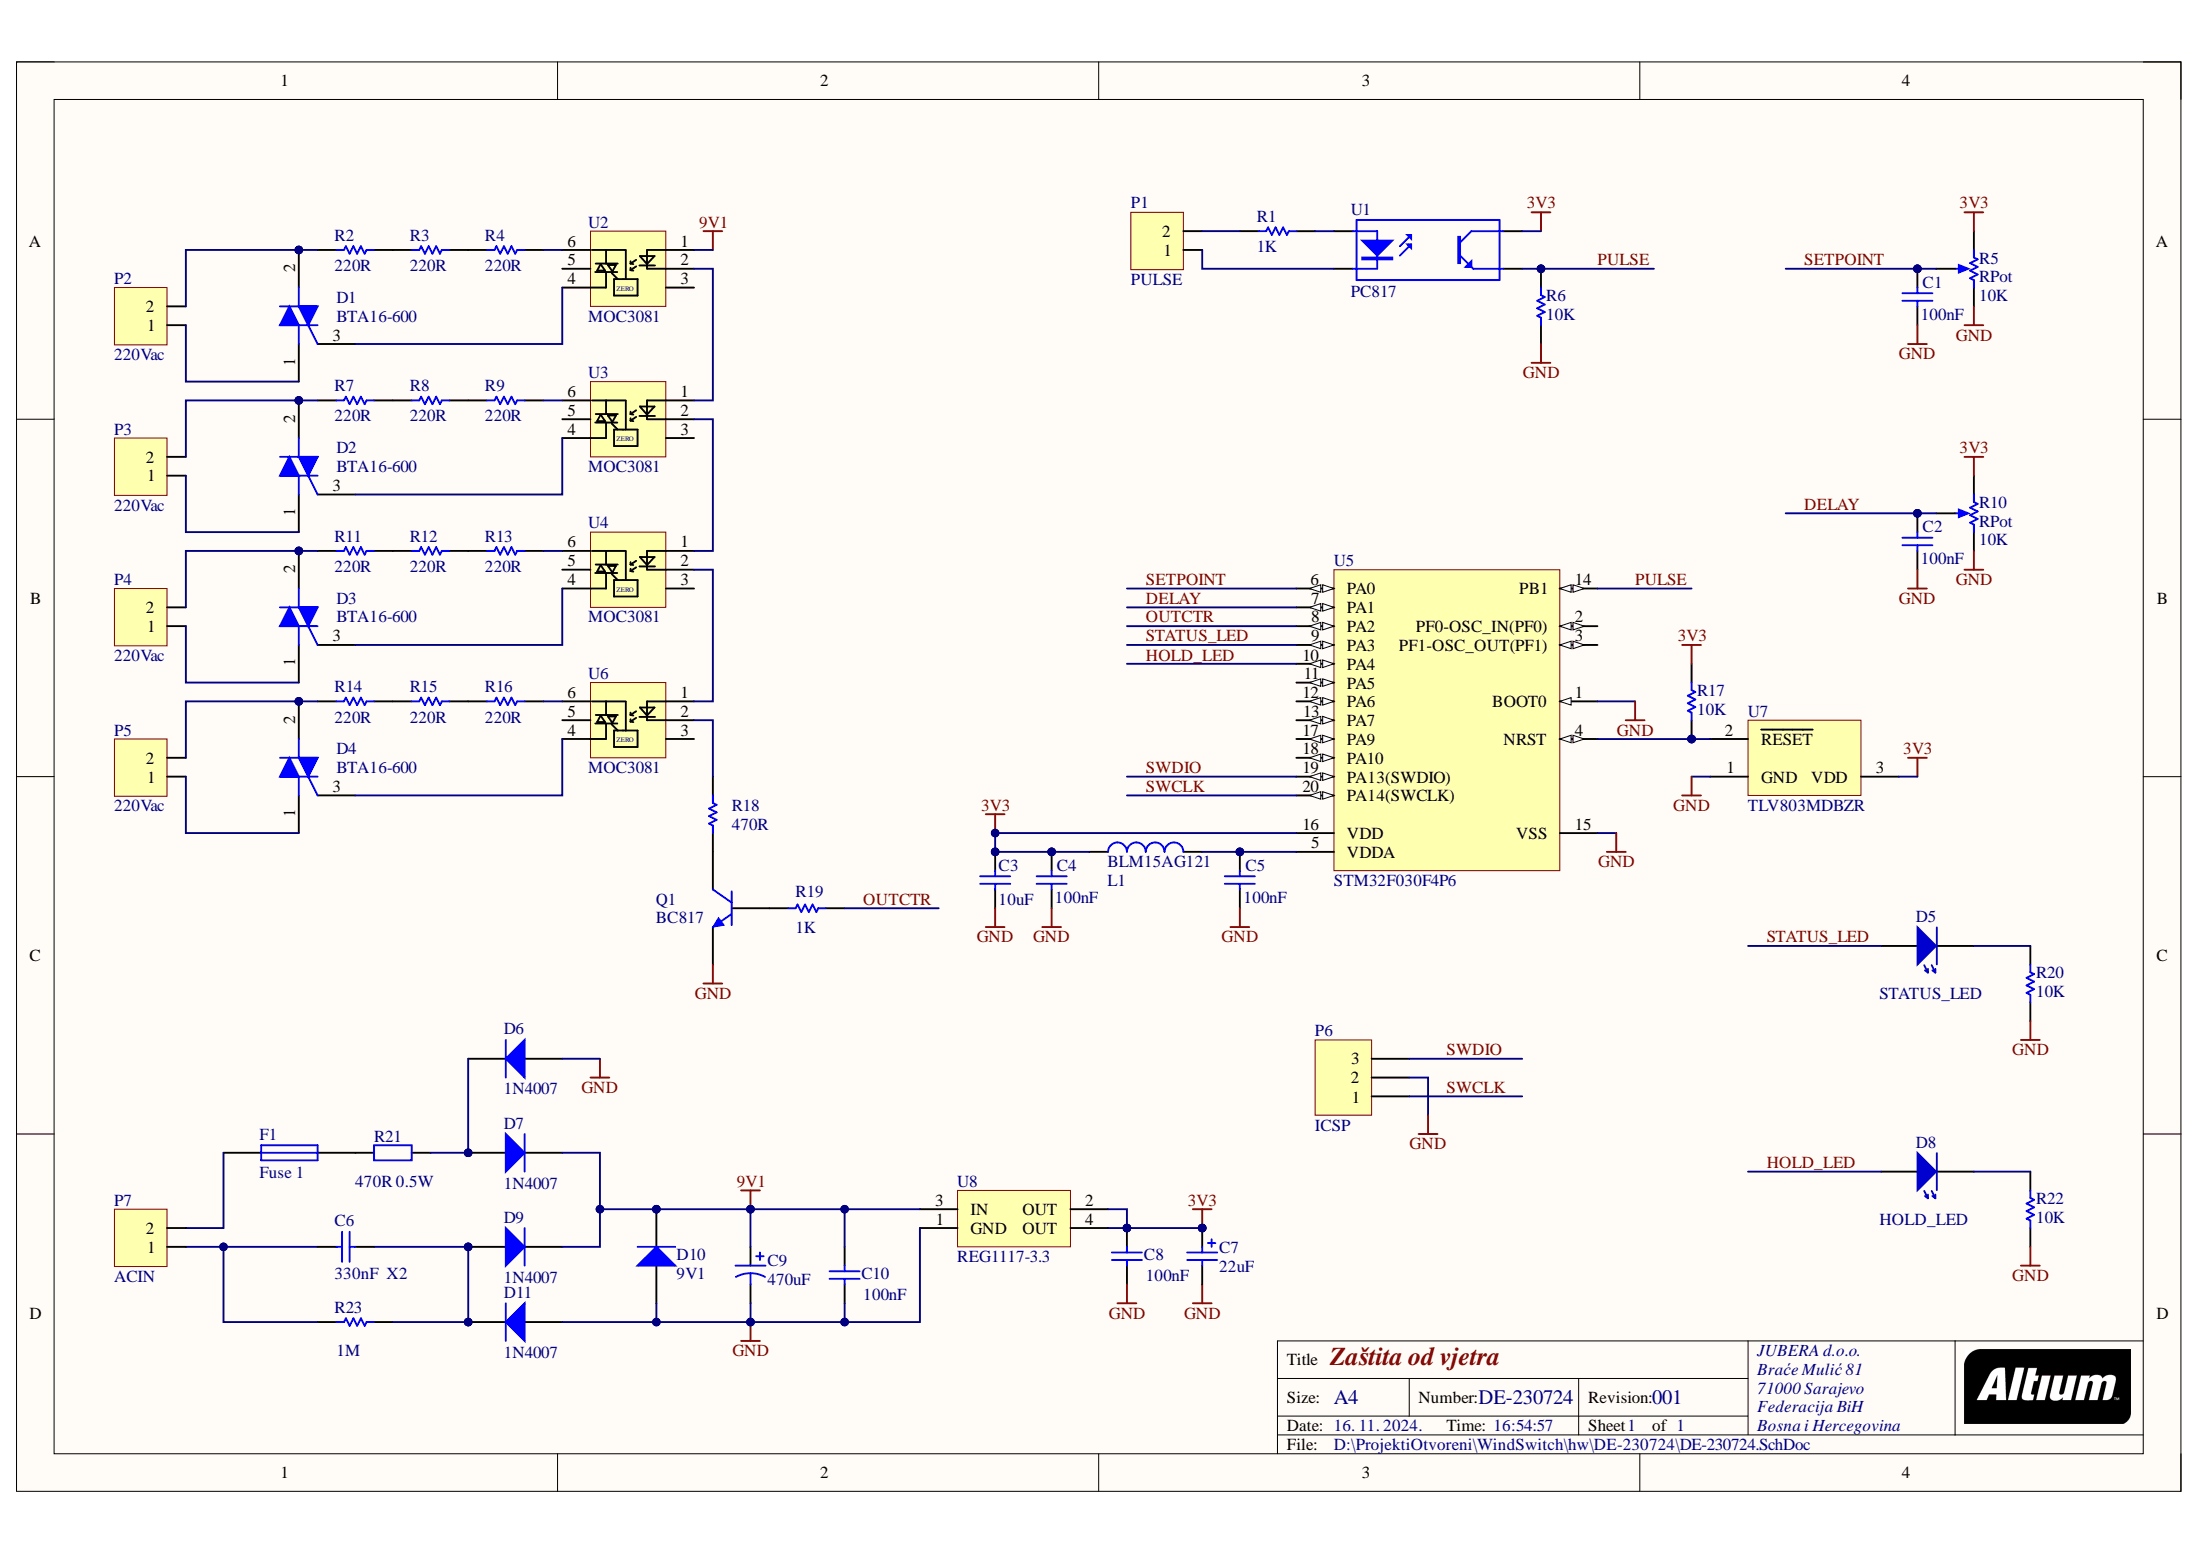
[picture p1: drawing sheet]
# Altium project DE-230724.PrjPcb
1 sheet, 62 parts. Net scope: global (net labels, ports and power ports of the same name join across sheets).
Board file: DE-230724.PcbDoc

## Sheet DE-230724.SchDoc: Zaštita od vjetra
size A4; Author: eldar6776@hotmail.com; DrawnBy: Eldar Dedić; Organization: JUBERA d.o.o.; Address1: Braće Mulić 81; Address2: 71000 Sarajevo; Address3: Federacija BiH; Address4: Bosna i Hercegovina; DocumentNumber: DE-230724; Revision: 001; SheetNumber: 1; SheetTotal: 1

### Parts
C1  value 100nF  [0603]  (hidden comment: C0603)
C2  value 100nF  [0603]  (hidden comment: C0603)
C3  value 10uF  [0805]  (hidden comment: C0805)
C4  value 100nF  [0603]  (hidden comment: C0603)
C5  value 100nF  [0603]  (hidden comment: C0603)
C6  330nF  X2  [0,33uF X2]
C7  22uF  [CAPPR2-5X11]
C8  value 100nF  [0603]  (hidden comment: C0603)
C9  470uF  [CAPPR5-10X12.5]
C10  value 100nF  [0603]  (hidden comment: C0603)
D1  BTA16-600  [ONSC-TO-220-3-221A-07]
D2  BTA16-600  [ONSC-TO-220-3-221A-07]
D3  BTA16-600  [ONSC-TO-220-3-221A-07]
D4  BTA16-600  [ONSC-TO-220-3-221A-07]
D5  STATUS_LED  [LED 3mm]
D6  1N4007  [SMB]
D7  1N4007  [SMB]
D8  HOLD_LED  [LED 3mm]
D9  1N4007  [SMB]
D10  9V1  [DO-41]
D11  1N4007  [SMB]
F1  Fuse 1  [PIN-W2/E2.8]
L1  BLM15AG121  [0603]
P1  PULSE  [TERMINAL BLOK 2 - 7mm]
P2  220Vac  [TERMINAL BLOK 2 - 3,5mm]
P3  220Vac  [TERMINAL BLOK 2 - 3,5mm]
P4  220Vac  [TERMINAL BLOK 2 - 3,5mm]
P5  220Vac  [TERMINAL BLOK 2 - 3,5mm]
P6  ICSP  [HDR1X3]
P7  ACIN  [TERMINAL BLOK 2 - 7mm]
Q1  BC817  [SOT23_N]
R1  1K  [ERA-0603]
R2  220R  [ERA-0805]
R3  220R  [ERA-0805]
R4  220R  [ERA-0805]
R5  RPot  value 10K  [HDR1X3]
R6  10K  [ERA-0603]
R7  220R  [ERA-0805]
R8  220R  [ERA-0805]
R9  220R  [ERA-0805]
R10  RPot  value 10K  [HDR1X3]
R11  220R  [ERA-0805]
R12  220R  [ERA-0805]
R13  220R  [ERA-0805]
R14  220R  [ERA-0805]
R15  220R  [ERA-0805]
R16  220R  [ERA-0805]
R17  10K  [ERA-0603]
R18  470R  [ERA-0603]
R19  1K  [ERA-0603]
R20  10K  [ERA-0603]
R21  value 470R 0.5W  [AXIAL-0.4]  (hidden comment: Res2)
R22  10K  [ERA-0603]
R23  value 1M  [AXIAL-0.3]  (hidden comment: Res1)
U1  PC817  [DIP-4]
U2  MOC3081  [DIP6]
U3  MOC3081  [DIP6]
U4  MOC3081  [DIP6]
U5  STM32F030F4P6  [STM-TSSOP20_N]
U6  MOC3081  [DIP6]
U7  TLV803MDBZR  [DBZ3_N]
U8  REG1117-3.3  [ZZ311]

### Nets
3V3: C3.2 C4.2 C7.1 C8.2 L1.1 R5.1(TOP) R10.1(TOP) R17.2 U1.4(C) U5.16(VDD) U7.3(VDD) U8.2(OUT) U8.4(OUT)
9V1: C9.1 C10.2 D7.2(K) D9.2(K) D10.2(K) U2.1 U8.3(IN)
GND: C1.1 C2.1 C3.1 C4.1 C5.1 C7.2 C8.1 C9.2 C10.1 D6.1(A) D10.1(A) D11.1(A) P6.2 Q1.2(E) R5.2(BOT) R6.2 R10.2(BOT) R20.2 R22.2 U5.1(BOOT0) U5.15(VSS) U7.1(GND) U8.1(GND)
DELAY: C2.2 R10.3(TAP) U5.7(PA1)
HOLD_LED: D8.2 U5.10(PA4)
OUTCTR: R19.1 U5.8(PA2)
PULSE: R6.1 U1.3(E) U5.14(PB1)
SETPOINT: C1.2 R5.3(TAP) U5.6(PA0)
STATUS_LED: D5.2 U5.9(PA3)
SWCLK: P6.1 U5.20(PA14(SWCLK))
SWDIO: P6.3 U5.19(PA13(SWDIO))
NetC5_2: C5.2 L1.2 U5.5(VDDA)
NetC6_1: C6.1 P7.1 R23.1
NetC6_2: C6.2 D9.1(A) D11.2(K) R23.2
NetD1_1: D1.1(MT1) P2.1
NetD1_2: D1.2(MT2) P2.2 R2.1
NetD1_3: D1.3(G) U2.4
NetD2_1: D2.1(MT1) P3.1
NetD2_2: D2.2(MT2) P3.2 R7.1
NetD2_3: D2.3(G) U3.4
NetD3_1: D3.1(MT1) P4.1
NetD3_2: D3.2(MT2) P4.2 R11.1
NetD3_3: D3.3(G) U4.4
NetD4_1: D4.1(MT1) P5.1
NetD4_2: D4.2(MT2) P5.2 R14.1
NetD4_3: D4.3(G) U6.4
NetD5_1: D5.1 R20.1
NetD6_2: D6.2(K) D7.1(A) R21.2
NetD8_1: D8.1 R22.1
NetF1_1: F1.1 P7.2
NetF1_2: F1.2 R21.1
NetP1_1: P1.1 U1.2(K)
NetP1_2: P1.2 R1.1
NetQ1_1: Q1.1(B) R19.2
NetQ1_3: Q1.3(C) R18.1
NetR1_2: R1.2 U1.1(A)
NetR2_2: R2.2 R3.1
NetR3_2: R3.2 R4.1
NetR4_2: R4.2 U2.6
NetR7_2: R7.2 R8.1
NetR8_2: R8.2 R9.1
NetR9_2: R9.2 U3.6
NetR11_2: R11.2 R12.1
NetR12_2: R12.2 R13.1
NetR13_2: R13.2 U4.6
NetR14_2: R14.2 R15.1
NetR15_2: R15.2 R16.1
NetR16_2: R16.2 U6.6
NetR17_1: R17.1 U5.4(NRST) U7.2(~{RESET})
NetR18_2: R18.2 U6.2
NetU2_2: U2.2 U3.1
NetU3_2: U3.2 U4.1
NetU4_2: U4.2 U6.1

Not connected (* = marked no-connect by the designer): U2 3 5; U3 3 5; U4 3 5; U5 2(PF0-OSC_IN(PF0)) 3(PF1-OSC_OUT(PF1)) 11(PA5) 12(PA6) 13(PA7) 17(PA9) 18(PA10); U6 3 5
